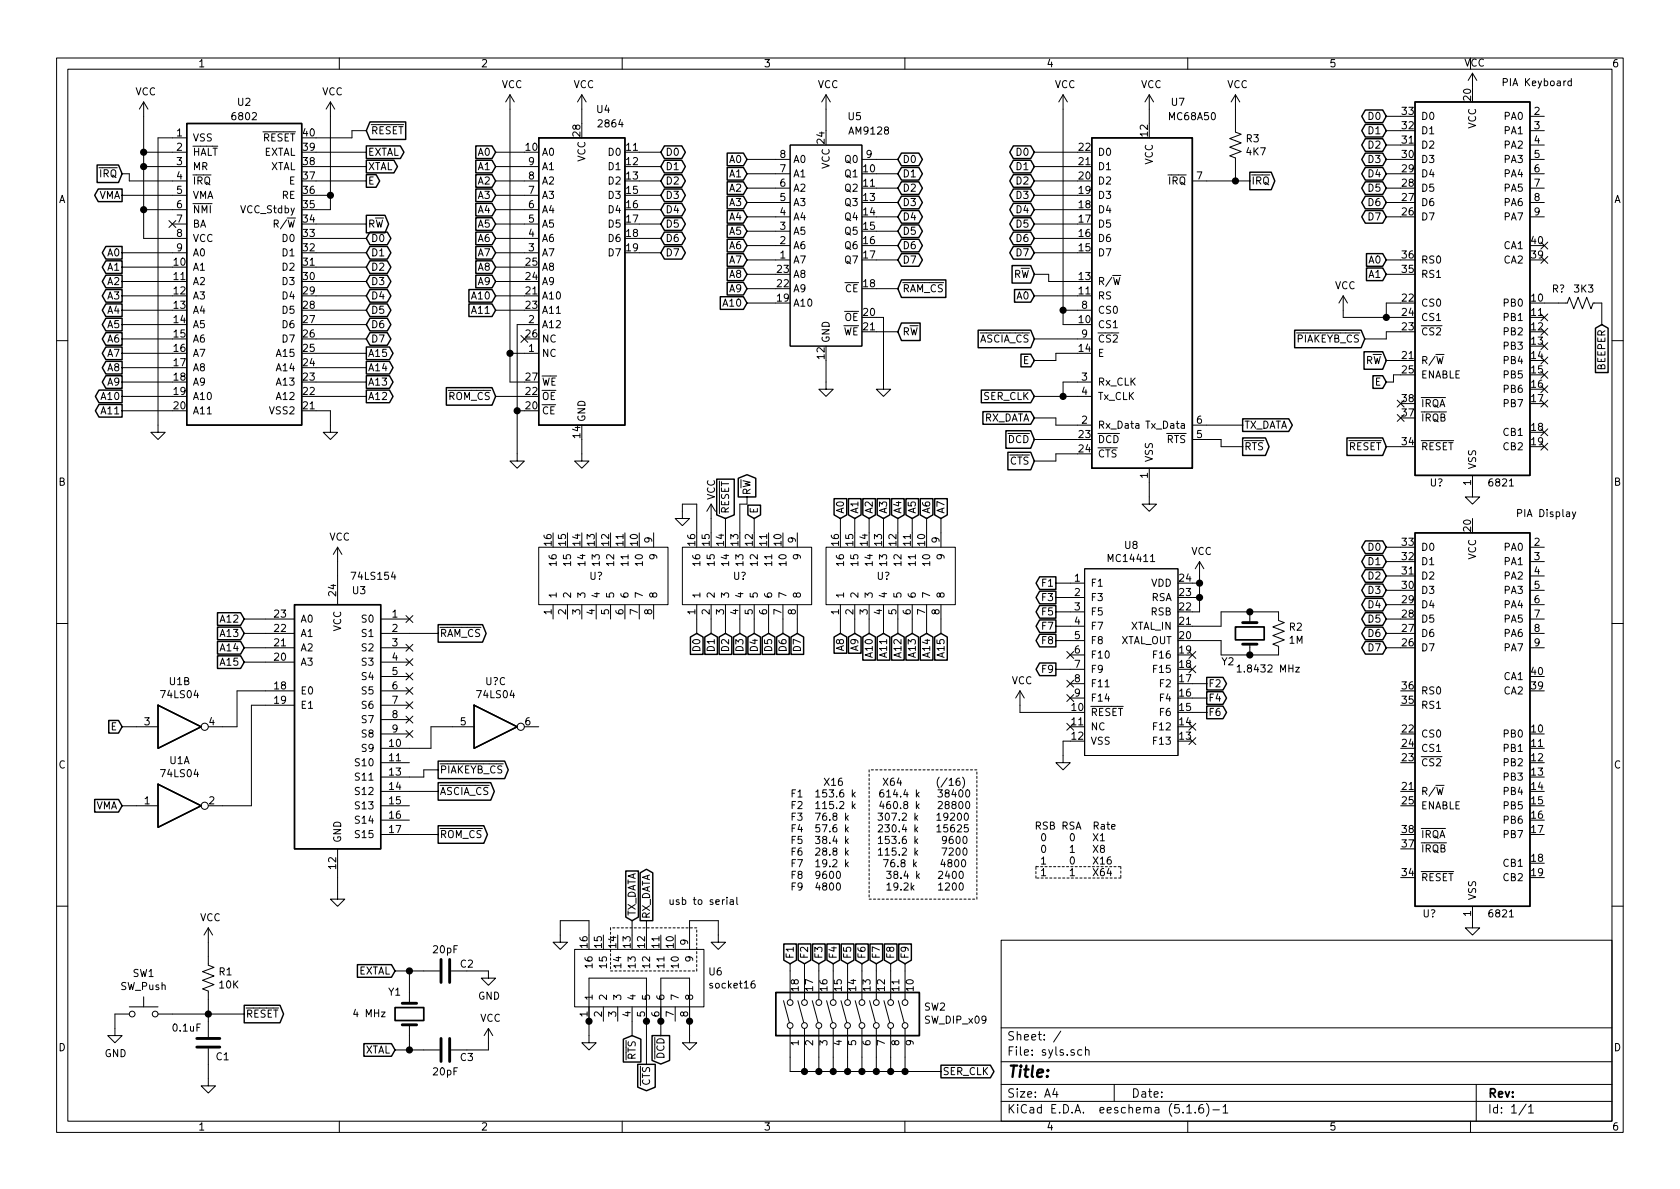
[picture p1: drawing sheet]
EESchema Schematic File Version 4
EELAYER 30 0
EELAYER END
$Descr A4 11693 8268
encoding utf-8
Sheet 1 1
Title ""
Date ""
Rev ""
Comp ""
Comment1 ""
Comment2 ""
Comment3 ""
Comment4 ""
$EndDescr
$Comp
L syls:MC6802 U2
U 1 1
P 1700 2150
F 0 "U2" H 1700 3600 50  0000 C CNN
F 1 "6802" H 1700 3500 50  0000 C CNN
F 2 "" H 2850 -400 50  0001 C CNN
F 3 "http://www.ti.com/lit/gpn/sn74LS04" H 1700 2150 50  0001 C CNN
	1    1700 2150
	1    0    0    -1  
$EndComp
$Comp
L power:GND #PWR0101
U 1 1
P 1100 2950
F 0 "#PWR0101" H 1100 2700 50  0001 C CNN
F 1 "GND" H 1105 2777 50  0001 C CNN
F 2 "" H 1100 2950 50  0001 C CNN
F 3 "" H 1100 2950 50  0001 C CNN
	1    1100 2950
	1    0    0    -1  
$EndComp
$Comp
L power:GND #PWR0102
U 1 1
P 2300 2950
F 0 "#PWR0102" H 2300 2700 50  0001 C CNN
F 1 "GND" H 2305 2777 50  0001 C CNN
F 2 "" H 2300 2950 50  0001 C CNN
F 3 "" H 2300 2950 50  0001 C CNN
	1    2300 2950
	1    0    0    -1  
$EndComp
Wire Wire Line
	2200 2850 2300 2850
Wire Wire Line
	2300 2850 2300 2950
Wire Wire Line
	1100 950  1100 2950
Wire Wire Line
	1100 950  1200 950 
$Comp
L power:VCC #PWR0103
U 1 1
P 1000 800
F 0 "#PWR0103" H 1000 650 50  0001 C CNN
F 1 "VCC" H 1015 973 50  0000 C CNN
F 2 "" H 1000 800 50  0001 C CNN
F 3 "" H 1000 800 50  0001 C CNN
	1    1000 800 
	1    0    0    -1  
$EndComp
Wire Wire Line
	1000 800  1000 1050
Wire Wire Line
	1000 1050 1200 1050
Wire Wire Line
	1000 1050 1000 1150
Wire Wire Line
	1000 1150 1200 1150
Connection ~ 1000 1050
Connection ~ 1000 1150
Text GLabel 850  1350 0    50   Output ~ 0
VMA
Text GLabel 850  5600 0    50   Input ~ 0
VMA
$Comp
L 74xx:74LS04 U1
U 1 1
P 1250 5600
F 0 "U1" H 1250 5917 50  0000 C CNN
F 1 "74LS04" H 1250 5826 50  0000 C CNN
F 2 "" H 1250 5600 50  0001 C CNN
F 3 "http://www.ti.com/lit/gpn/sn74LS04" H 1250 5600 50  0001 C CNN
	1    1250 5600
	1    0    0    -1  
$EndComp
Wire Wire Line
	850  1350 1200 1350
Wire Wire Line
	1000 1450 1200 1450
NoConn ~ 1200 1550
Wire Wire Line
	1000 1450 1000 1650
Wire Wire Line
	1000 1650 1200 1650
Connection ~ 1000 1450
Text GLabel 850  1750 0    50   Output ~ 0
A0
Text GLabel 850  1850 0    50   Output ~ 0
A1
Text GLabel 850  1950 0    50   Output ~ 0
A2
Wire Wire Line
	850  1750 1200 1750
Wire Wire Line
	850  1850 1200 1850
Wire Wire Line
	850  1950 1200 1950
Text GLabel 850  2050 0    50   Output ~ 0
A3
Text GLabel 850  2150 0    50   Output ~ 0
A4
Text GLabel 850  2250 0    50   Output ~ 0
A5
Text GLabel 850  2350 0    50   Output ~ 0
A6
Text GLabel 850  2450 0    50   Output ~ 0
A7
Text GLabel 850  2550 0    50   Output ~ 0
A8
Text GLabel 850  2650 0    50   Output ~ 0
A9
Text GLabel 850  2750 0    50   Output ~ 0
A10
Text GLabel 850  2850 0    50   Output ~ 0
A11
Wire Wire Line
	850  2050 1200 2050
Wire Wire Line
	850  2150 1200 2150
Wire Wire Line
	850  2250 1200 2250
Wire Wire Line
	850  2350 1200 2350
Wire Wire Line
	850  2450 1200 2450
Wire Wire Line
	850  2550 1200 2550
Wire Wire Line
	850  2650 1200 2650
Wire Wire Line
	850  2750 1200 2750
Wire Wire Line
	850  2850 1200 2850
Text GLabel 2550 2750 2    50   Output ~ 0
A12
Text GLabel 2550 2650 2    50   Output ~ 0
A13
Text GLabel 2550 2550 2    50   Output ~ 0
A14
Text GLabel 2550 2450 2    50   Output ~ 0
A15
Wire Wire Line
	2200 2450 2550 2450
Wire Wire Line
	2200 2550 2550 2550
Wire Wire Line
	2200 2650 2550 2650
Wire Wire Line
	2200 2750 2550 2750
Text GLabel 2550 2350 2    50   BiDi ~ 0
D7
Text GLabel 2550 2250 2    50   BiDi ~ 0
D6
Text GLabel 2550 2150 2    50   BiDi ~ 0
D5
Text GLabel 2550 2050 2    50   BiDi ~ 0
D4
Text GLabel 2550 1950 2    50   BiDi ~ 0
D3
Text GLabel 2550 1850 2    50   BiDi ~ 0
D2
Text GLabel 2550 1750 2    50   BiDi ~ 0
D1
Text GLabel 2550 1650 2    50   BiDi ~ 0
D0
Wire Wire Line
	2200 1650 2550 1650
Wire Wire Line
	2200 1750 2550 1750
Wire Wire Line
	2200 1850 2550 1850
Wire Wire Line
	2200 1950 2550 1950
Wire Wire Line
	2200 2050 2550 2050
Wire Wire Line
	2200 2150 2550 2150
Wire Wire Line
	2200 2250 2550 2250
Wire Wire Line
	2200 2350 2550 2350
Text GLabel 2550 1550 2    50   Output ~ 0
R~W
Wire Wire Line
	2200 1550 2550 1550
$Comp
L power:VCC #PWR0104
U 1 1
P 2300 800
F 0 "#PWR0104" H 2300 650 50  0001 C CNN
F 1 "VCC" H 2315 973 50  0000 C CNN
F 2 "" H 2300 800 50  0001 C CNN
F 3 "" H 2300 800 50  0001 C CNN
	1    2300 800 
	1    0    0    -1  
$EndComp
Wire Wire Line
	2300 800  2300 1350
Wire Wire Line
	2300 1450 2200 1450
Wire Wire Line
	2200 1350 2300 1350
Connection ~ 2300 1350
Wire Wire Line
	2300 1350 2300 1450
Text GLabel 2550 1250 2    50   Output ~ 0
E
Wire Wire Line
	2200 1250 2550 1250
$Comp
L Device:Crystal Y1
U 1 1
P 2850 7050
F 0 "Y1" V 3000 7200 50  0000 R CNN
F 1 "4 MHz" V 2850 7450 50  0000 R CNN
F 2 "" H 2850 7050 50  0001 C CNN
F 3 "~" H 2850 7050 50  0001 C CNN
	1    2850 7050
	0    -1   -1   0   
$EndComp
$Comp
L Device:C C3
U 1 1
P 3100 7300
F 0 "C3" V 3150 7450 50  0000 C CNN
F 1 "20pF" V 3250 7300 50  0000 C CNN
F 2 "" H 3138 7150 50  0001 C CNN
F 3 "~" H 3100 7300 50  0001 C CNN
	1    3100 7300
	0    1    1    0   
$EndComp
$Comp
L power:VCC #PWR0105
U 1 1
P 3400 7250
F 0 "#PWR0105" H 3400 7100 50  0001 C CNN
F 1 "VCC" H 3415 7423 50  0000 C CNN
F 2 "" H 3400 7250 50  0001 C CNN
F 3 "" H 3400 7250 50  0001 C CNN
	1    3400 7250
	1    0    0    -1  
$EndComp
$Comp
L Device:C C2
U 1 1
P 3100 6750
F 0 "C2" V 3050 6900 50  0000 C CNN
F 1 "20pF" V 2950 6750 50  0000 C CNN
F 2 "" H 3138 6600 50  0001 C CNN
F 3 "~" H 3100 6750 50  0001 C CNN
	1    3100 6750
	0    1    1    0   
$EndComp
Wire Wire Line
	3250 7300 3400 7300
Wire Wire Line
	3400 7300 3400 7250
$Comp
L power:GND #PWR0106
U 1 1
P 3400 6750
F 0 "#PWR0106" H 3400 6500 50  0001 C CNN
F 1 "GND" H 3405 6577 50  0000 C CNN
F 2 "" H 3400 6750 50  0001 C CNN
F 3 "" H 3400 6750 50  0001 C CNN
	1    3400 6750
	1    0    0    -1  
$EndComp
Wire Wire Line
	3250 6750 3400 6750
Text GLabel 2550 1050 2    50   Output ~ 0
EXTAL
Wire Wire Line
	2200 1050 2550 1050
Text GLabel 2550 1150 2    50   Output ~ 0
XTAL
Wire Wire Line
	2200 1150 2550 1150
Text GLabel 2750 7300 0    50   Input ~ 0
XTAL
Text GLabel 2750 6750 0    50   Input ~ 0
EXTAL
Text GLabel 2550 900  2    50   Input ~ 0
~RESET
$Comp
L Switch:SW_Push SW1
U 1 1
P 1000 7050
F 0 "SW1" H 1000 7335 50  0000 C CNN
F 1 "SW_Push" H 1000 7244 50  0000 C CNN
F 2 "" H 1000 7250 50  0001 C CNN
F 3 "~" H 1000 7250 50  0001 C CNN
	1    1000 7050
	1    0    0    -1  
$EndComp
$Comp
L power:GND #PWR0107
U 1 1
P 800 7150
F 0 "#PWR0107" H 800 6900 50  0001 C CNN
F 1 "GND" H 805 6977 50  0000 C CNN
F 2 "" H 800 7150 50  0001 C CNN
F 3 "" H 800 7150 50  0001 C CNN
	1    800  7150
	1    0    0    -1  
$EndComp
Wire Wire Line
	800  7050 800  7150
$Comp
L Device:C C1
U 1 1
P 1450 7250
F 0 "C1" H 1350 7350 50  0000 C CNN
F 1 "0.1uF" H 1600 7150 50  0000 C CNN
F 2 "" H 1488 7100 50  0001 C CNN
F 3 "~" H 1450 7250 50  0001 C CNN
	1    1450 7250
	-1   0    0    1   
$EndComp
$Comp
L power:GND #PWR0108
U 1 1
P 1450 7500
F 0 "#PWR0108" H 1450 7250 50  0001 C CNN
F 1 "GND" H 1455 7327 50  0001 C CNN
F 2 "" H 1450 7500 50  0001 C CNN
F 3 "" H 1450 7500 50  0001 C CNN
	1    1450 7500
	1    0    0    -1  
$EndComp
Wire Wire Line
	1450 7400 1450 7500
Wire Wire Line
	1450 7100 1450 7050
Wire Wire Line
	1450 7050 1200 7050
$Comp
L Device:R_US R1
U 1 1
P 1450 6800
F 0 "R1" H 1518 6846 50  0000 L CNN
F 1 "10K" H 1518 6755 50  0000 L CNN
F 2 "" V 1490 6790 50  0001 C CNN
F 3 "~" H 1450 6800 50  0001 C CNN
	1    1450 6800
	1    0    0    -1  
$EndComp
Wire Wire Line
	1450 7050 1450 6950
Connection ~ 1450 7050
$Comp
L power:VCC #PWR0109
U 1 1
P 1450 6550
F 0 "#PWR0109" H 1450 6400 50  0001 C CNN
F 1 "VCC" H 1465 6723 50  0000 C CNN
F 2 "" H 1450 6550 50  0001 C CNN
F 3 "" H 1450 6550 50  0001 C CNN
	1    1450 6550
	1    0    0    -1  
$EndComp
Wire Wire Line
	1450 6550 1450 6650
Text GLabel 1700 7050 2    50   Output ~ 0
~RESET
Wire Wire Line
	1450 7050 1700 7050
$Comp
L syls:2864 U4
U 1 1
P 4050 1950
F 0 "U4" H 4200 3150 50  0000 C CNN
F 1 "2864" H 4250 3050 50  0000 C CNN
F 2 "" H 4050 1950 50  0001 C CNN
F 3 "http://www.ti.com/lit/gpn/sn74LS04" H 4050 1950 50  0001 C CNN
	1    4050 1950
	1    0    0    -1  
$EndComp
$Comp
L power:GND #PWR0110
U 1 1
P 4050 3150
F 0 "#PWR0110" H 4050 2900 50  0001 C CNN
F 1 "GND" H 4055 2977 50  0001 C CNN
F 2 "" H 4050 3150 50  0001 C CNN
F 3 "" H 4050 3150 50  0001 C CNN
	1    4050 3150
	1    0    0    -1  
$EndComp
Wire Wire Line
	4050 3050 4050 3150
$Comp
L power:VCC #PWR0111
U 1 1
P 4050 750
F 0 "#PWR0111" H 4050 600 50  0001 C CNN
F 1 "VCC" H 4065 923 50  0000 C CNN
F 2 "" H 4050 750 50  0001 C CNN
F 3 "" H 4050 750 50  0001 C CNN
	1    4050 750 
	1    0    0    -1  
$EndComp
Wire Wire Line
	4050 750  4050 850 
Text GLabel 3450 1050 0    50   Input ~ 0
A0
Text GLabel 5200 1200 0    50   Input ~ 0
A1
Text GLabel 5200 1300 0    50   Input ~ 0
A2
Text GLabel 5200 1400 0    50   Input ~ 0
A3
Text GLabel 5200 1500 0    50   Input ~ 0
A4
Text GLabel 5200 1600 0    50   Input ~ 0
A5
Text GLabel 5200 1700 0    50   Input ~ 0
A6
Text GLabel 5200 1800 0    50   Input ~ 0
A7
Text GLabel 5200 1900 0    50   Input ~ 0
A8
Text GLabel 5200 2000 0    50   Input ~ 0
A9
Text GLabel 5200 2100 0    50   Input ~ 0
A10
Text GLabel 3450 2150 0    50   Input ~ 0
A11
$Comp
L power:VCC #PWR0112
U 1 1
P 3550 750
F 0 "#PWR0112" H 3550 600 50  0001 C CNN
F 1 "VCC" H 3565 923 50  0000 C CNN
F 2 "" H 3550 750 50  0001 C CNN
F 3 "" H 3550 750 50  0001 C CNN
	1    3550 750 
	1    0    0    -1  
$EndComp
Wire Wire Line
	3450 2150 3650 2150
Wire Wire Line
	5200 2100 5400 2100
Wire Wire Line
	5200 2000 5400 2000
Wire Wire Line
	5200 1900 5400 1900
Wire Wire Line
	5200 1800 5400 1800
Wire Wire Line
	5200 1700 5400 1700
Wire Wire Line
	5200 1600 5400 1600
Wire Wire Line
	5200 1500 5400 1500
Wire Wire Line
	5200 1400 5400 1400
Wire Wire Line
	5200 1300 5400 1300
Wire Wire Line
	5200 1200 5400 1200
Wire Wire Line
	3450 1050 3650 1050
NoConn ~ 3650 2350
Wire Wire Line
	3550 2450 3650 2450
Wire Wire Line
	3550 2450 3550 2650
Wire Wire Line
	3550 2650 3650 2650
Connection ~ 3550 2450
$Comp
L power:GND #PWR0113
U 1 1
P 3600 3150
F 0 "#PWR0113" H 3600 2900 50  0001 C CNN
F 1 "GND" H 3605 2977 50  0001 C CNN
F 2 "" H 3600 3150 50  0001 C CNN
F 3 "" H 3600 3150 50  0001 C CNN
	1    3600 3150
	1    0    0    -1  
$EndComp
$Comp
L 74xx:74LS154 U3
U 1 1
P 2350 5000
F 0 "U3" H 2500 5900 50  0000 C CNN
F 1 "74LS154" H 2600 6000 50  0000 C CNN
F 2 "" H 2350 5000 50  0001 C CNN
F 3 "http://www.ti.com/lit/gpn/sn74LS04" H 2350 5000 50  0001 C CNN
	1    2350 5000
	1    0    0    -1  
$EndComp
$Comp
L power:VCC #PWR0114
U 1 1
P 2350 3900
F 0 "#PWR0114" H 2350 3750 50  0001 C CNN
F 1 "VCC" H 2365 4073 50  0000 C CNN
F 2 "" H 2350 3900 50  0001 C CNN
F 3 "" H 2350 3900 50  0001 C CNN
	1    2350 3900
	1    0    0    -1  
$EndComp
Wire Wire Line
	2350 3900 2350 4000
$Comp
L power:GND #PWR0115
U 1 1
P 2350 6200
F 0 "#PWR0115" H 2350 5950 50  0001 C CNN
F 1 "GND" H 2355 6027 50  0001 C CNN
F 2 "" H 2350 6200 50  0001 C CNN
F 3 "" H 2350 6200 50  0001 C CNN
	1    2350 6200
	1    0    0    -1  
$EndComp
Wire Wire Line
	2350 6100 2350 6200
Text GLabel 1700 4300 0    50   Input ~ 0
A12
Text GLabel 1700 4400 0    50   Input ~ 0
A13
Text GLabel 1700 4500 0    50   Input ~ 0
A14
Text GLabel 1700 4600 0    50   Input ~ 0
A15
Wire Wire Line
	1700 4300 1850 4300
Wire Wire Line
	1700 4400 1850 4400
Wire Wire Line
	1700 4500 1850 4500
Wire Wire Line
	1700 4600 1850 4600
Text GLabel 3450 2750 0    50   Input ~ 0
~ROM_CS
Wire Wire Line
	3450 2750 3650 2750
Text GLabel 3050 5800 2    50   Output ~ 0
~ROM_CS
Wire Wire Line
	2850 5800 3050 5800
Wire Wire Line
	1750 4900 1850 4900
Wire Wire Line
	1550 5600 1750 5600
Wire Wire Line
	1750 4900 1750 5600
$Comp
L 74xx:74LS04 U1
U 2 1
P 1250 5050
F 0 "U1" H 1250 5367 50  0000 C CNN
F 1 "74LS04" H 1250 5276 50  0000 C CNN
F 2 "" H 1250 5050 50  0001 C CNN
F 3 "http://www.ti.com/lit/gpn/sn74LS04" H 1250 5050 50  0001 C CNN
	2    1250 5050
	1    0    0    -1  
$EndComp
Wire Wire Line
	1550 5050 1650 5050
Wire Wire Line
	1650 5050 1650 4800
Wire Wire Line
	1650 4800 1850 4800
Text GLabel 850  5050 0    50   Input ~ 0
E
Wire Wire Line
	850  5050 950  5050
Wire Wire Line
	850  5600 950  5600
Wire Wire Line
	2750 6750 2850 6750
Wire Wire Line
	2750 7300 2850 7300
Wire Wire Line
	2850 6900 2850 6750
Connection ~ 2850 6750
Wire Wire Line
	2850 6750 2950 6750
Wire Wire Line
	2850 7200 2850 7300
Connection ~ 2850 7300
Wire Wire Line
	2850 7300 2950 7300
$Comp
L syls:AM9128 U5
U 1 1
P 5900 1800
F 0 "U5" H 5950 2800 50  0000 C CNN
F 1 "AM9128" H 6050 2700 50  0000 C CNN
F 2 "Package_DIP:DIP-24_W15.24mm" H 6650 800 50  0001 C CNN
F 3 "https://www.futurlec.com/Datasheet/Memory/62256.pdf" H 5950 1700 50  0001 C CNN
	1    5900 1800
	1    0    0    -1  
$EndComp
$Comp
L power:VCC #PWR01
U 1 1
P 5750 750
F 0 "#PWR01" H 5750 600 50  0001 C CNN
F 1 "VCC" H 5765 923 50  0000 C CNN
F 2 "" H 5750 750 50  0001 C CNN
F 3 "" H 5750 750 50  0001 C CNN
	1    5750 750 
	1    0    0    -1  
$EndComp
Wire Wire Line
	5750 750  5750 900 
$Comp
L power:GND #PWR02
U 1 1
P 5750 2650
F 0 "#PWR02" H 5750 2400 50  0001 C CNN
F 1 "GND" H 5755 2477 50  0001 C CNN
F 2 "" H 5750 2650 50  0001 C CNN
F 3 "" H 5750 2650 50  0001 C CNN
	1    5750 2650
	1    0    0    -1  
$EndComp
Wire Wire Line
	5750 2500 5750 2650
Text GLabel 5200 1100 0    50   Input ~ 0
A0
Wire Wire Line
	5200 1100 5400 1100
Wire Wire Line
	4450 1750 4600 1750
Wire Wire Line
	4450 1650 4600 1650
Wire Wire Line
	4450 1550 4600 1550
Wire Wire Line
	4450 1450 4600 1450
Wire Wire Line
	4450 1350 4600 1350
Wire Wire Line
	4450 1250 4600 1250
Wire Wire Line
	4450 1150 4600 1150
Wire Wire Line
	4450 1050 4600 1050
Text GLabel 4600 1750 2    50   BiDi ~ 0
D7
Text GLabel 4600 1650 2    50   BiDi ~ 0
D6
Text GLabel 4600 1550 2    50   BiDi ~ 0
D5
Text GLabel 4600 1450 2    50   BiDi ~ 0
D4
Text GLabel 4600 1350 2    50   BiDi ~ 0
D3
Text GLabel 4600 1250 2    50   BiDi ~ 0
D2
Text GLabel 4600 1150 2    50   BiDi ~ 0
D1
Text GLabel 4600 1050 2    50   BiDi ~ 0
D0
Text GLabel 3450 1150 0    50   Input ~ 0
A1
Text GLabel 3450 1250 0    50   Input ~ 0
A2
Text GLabel 3450 1350 0    50   Input ~ 0
A3
Text GLabel 3450 1450 0    50   Input ~ 0
A4
Text GLabel 3450 1550 0    50   Input ~ 0
A5
Text GLabel 3450 1650 0    50   Input ~ 0
A6
Text GLabel 3450 1750 0    50   Input ~ 0
A7
Text GLabel 3450 1850 0    50   Input ~ 0
A8
Text GLabel 3450 1950 0    50   Input ~ 0
A9
Text GLabel 3450 2050 0    50   Input ~ 0
A10
Wire Wire Line
	3450 2050 3650 2050
Wire Wire Line
	3450 1950 3650 1950
Wire Wire Line
	3450 1850 3650 1850
Wire Wire Line
	3450 1750 3650 1750
Wire Wire Line
	3450 1650 3650 1650
Wire Wire Line
	3450 1550 3650 1550
Wire Wire Line
	3450 1450 3650 1450
Wire Wire Line
	3450 1350 3650 1350
Wire Wire Line
	3450 1250 3650 1250
Wire Wire Line
	3450 1150 3650 1150
Wire Wire Line
	6100 1800 6250 1800
Wire Wire Line
	6100 1700 6250 1700
Wire Wire Line
	6100 1600 6250 1600
Wire Wire Line
	6100 1500 6250 1500
Wire Wire Line
	6100 1400 6250 1400
Wire Wire Line
	6100 1300 6250 1300
Wire Wire Line
	6100 1200 6250 1200
Wire Wire Line
	6100 1100 6250 1100
Text GLabel 6250 1800 2    50   BiDi ~ 0
D7
Text GLabel 6250 1700 2    50   BiDi ~ 0
D6
Text GLabel 6250 1600 2    50   BiDi ~ 0
D5
Text GLabel 6250 1500 2    50   BiDi ~ 0
D4
Text GLabel 6250 1400 2    50   BiDi ~ 0
D3
Text GLabel 6250 1300 2    50   BiDi ~ 0
D2
Text GLabel 6250 1200 2    50   BiDi ~ 0
D1
Text GLabel 6250 1100 2    50   BiDi ~ 0
D0
Text GLabel 3050 4400 2    50   Output ~ 0
~RAM_CS
Wire Wire Line
	2850 4400 3050 4400
Text GLabel 6250 2000 2    50   Input ~ 0
~RAM_CS
Wire Wire Line
	6100 2000 6250 2000
$Comp
L power:GND #PWR03
U 1 1
P 6150 2650
F 0 "#PWR03" H 6150 2400 50  0001 C CNN
F 1 "GND" H 6155 2477 50  0001 C CNN
F 2 "" H 6150 2650 50  0001 C CNN
F 3 "" H 6150 2650 50  0001 C CNN
	1    6150 2650
	1    0    0    -1  
$EndComp
Text GLabel 6250 2300 2    50   Input ~ 0
R~W
Wire Wire Line
	6100 2300 6250 2300
Wire Wire Line
	6100 2200 6150 2200
Wire Wire Line
	6150 2200 6150 2650
$Comp
L power:VCC #PWR05
U 1 1
P 8000 750
F 0 "#PWR05" H 8000 600 50  0001 C CNN
F 1 "VCC" H 8015 923 50  0000 C CNN
F 2 "" H 8000 750 50  0001 C CNN
F 3 "" H 8000 750 50  0001 C CNN
	1    8000 750 
	1    0    0    -1  
$EndComp
Wire Wire Line
	8000 750  8000 850 
$Comp
L power:GND #PWR06
U 1 1
P 8000 3450
F 0 "#PWR06" H 8000 3200 50  0001 C CNN
F 1 "GND" H 8005 3277 50  0001 C CNN
F 2 "" H 8000 3450 50  0001 C CNN
F 3 "" H 8000 3450 50  0001 C CNN
	1    8000 3450
	1    0    0    -1  
$EndComp
Wire Wire Line
	8000 3350 8000 3450
Text GLabel 7200 1050 0    50   BiDi ~ 0
D0
Wire Wire Line
	7200 1050 7500 1050
Text GLabel 7200 1150 0    50   BiDi ~ 0
D1
Text GLabel 7200 1250 0    50   BiDi ~ 0
D2
Text GLabel 7200 1350 0    50   BiDi ~ 0
D3
Text GLabel 7200 1450 0    50   BiDi ~ 0
D4
Text GLabel 7200 1550 0    50   BiDi ~ 0
D5
Text GLabel 7200 1650 0    50   BiDi ~ 0
D6
Text GLabel 7200 1750 0    50   BiDi ~ 0
D7
Wire Wire Line
	7200 1150 7500 1150
Wire Wire Line
	7200 1250 7500 1250
Wire Wire Line
	7200 1350 7500 1350
Wire Wire Line
	7200 1450 7500 1450
Wire Wire Line
	7200 1550 7500 1550
Wire Wire Line
	7200 1650 7500 1650
Wire Wire Line
	7200 1750 7500 1750
Text GLabel 7200 1900 0    50   Input ~ 0
R~W
Text GLabel 7200 2050 0    50   Input ~ 0
A0
Wire Wire Line
	7200 2050 7500 2050
$Comp
L power:VCC #PWR04
U 1 1
P 7400 750
F 0 "#PWR04" H 7400 600 50  0001 C CNN
F 1 "VCC" H 7415 923 50  0000 C CNN
F 2 "" H 7400 750 50  0001 C CNN
F 3 "" H 7400 750 50  0001 C CNN
	1    7400 750 
	1    0    0    -1  
$EndComp
Wire Wire Line
	7400 750  7400 2150
Wire Wire Line
	7400 2150 7500 2150
Wire Wire Line
	7500 1950 7300 1950
Wire Wire Line
	7300 1950 7300 1900
Wire Wire Line
	7300 1900 7200 1900
Wire Wire Line
	7400 2150 7400 2250
Wire Wire Line
	7400 2250 7500 2250
Connection ~ 7400 2150
Text GLabel 3050 5500 2    50   Output ~ 0
~ASCIA_CS
Wire Wire Line
	2850 5500 3050 5500
Text GLabel 7200 2350 0    50   Input ~ 0
~ASCIA_CS
Wire Wire Line
	7200 2350 7500 2350
Text GLabel 7200 2500 0    50   Input ~ 0
E
Wire Wire Line
	7200 2500 7350 2500
Wire Wire Line
	7350 2500 7350 2450
Wire Wire Line
	7350 2450 7500 2450
Wire Wire Line
	7500 2650 7400 2650
Wire Wire Line
	7400 2650 7400 2750
Wire Wire Line
	7400 2750 7500 2750
Text GLabel 7200 2750 0    50   Input ~ 0
SER_CLK
Wire Wire Line
	7200 2750 7400 2750
Connection ~ 7400 2750
Text GLabel 6550 7450 2    50   Output ~ 0
SER_CLK
$Comp
L Switch:SW_DIP_x09 SW2
U 1 1
P 5900 7050
F 0 "SW2" V 5946 6520 50  0000 R CNN
F 1 "SW_DIP_x09" V 5855 6520 50  0000 R CNN
F 2 "" H 5900 7050 50  0001 C CNN
F 3 "~" H 5900 7050 50  0001 C CNN
	1    5900 7050
	0    -1   -1   0   
$EndComp
Wire Wire Line
	5500 7350 5500 7450
Wire Wire Line
	5500 7450 5600 7450
Wire Wire Line
	5600 7350 5600 7450
Connection ~ 5600 7450
Wire Wire Line
	5600 7450 5700 7450
Wire Wire Line
	5700 7350 5700 7450
Connection ~ 5700 7450
Wire Wire Line
	5700 7450 5800 7450
Wire Wire Line
	5800 7350 5800 7450
Connection ~ 5800 7450
Wire Wire Line
	5800 7450 5900 7450
Wire Wire Line
	5900 7350 5900 7450
Connection ~ 5900 7450
Wire Wire Line
	5900 7450 6000 7450
Wire Wire Line
	6000 7350 6000 7450
Connection ~ 6000 7450
Wire Wire Line
	6000 7450 6100 7450
Wire Wire Line
	6100 7350 6100 7450
Connection ~ 6100 7450
Wire Wire Line
	6100 7450 6200 7450
Wire Wire Line
	6200 7350 6200 7450
Connection ~ 6200 7450
Wire Wire Line
	6200 7450 6300 7450
Wire Wire Line
	6300 7350 6300 7450
Connection ~ 6300 7450
Wire Wire Line
	6300 7450 6550 7450
Text GLabel 7200 2900 0    50   Input ~ 0
RX_DATA
Text GLabel 4500 6400 1    50   Output ~ 0
RX_DATA
Text GLabel 7200 3050 0    50   Input ~ 0
~DCD
Wire Wire Line
	7200 3050 7500 3050
Text GLabel 4600 7200 3    50   Output ~ 0
~DCD
Wire Wire Line
	4600 7100 4600 7200
Text GLabel 7200 3200 0    50   Input ~ 0
~CTS
Wire Wire Line
	7200 3200 7350 3200
Wire Wire Line
	7350 3200 7350 3150
Wire Wire Line
	7350 3150 7500 3150
Text GLabel 4500 7400 3    50   Output ~ 0
~CTS
Wire Wire Line
	4500 7100 4500 7400
Text GLabel 8650 3100 2    50   Output ~ 0
~RTS
Text GLabel 4400 7200 3    50   Input ~ 0
~RTS
Wire Wire Line
	4400 7100 4400 7200
Wire Wire Line
	7200 2900 7350 2900
Wire Wire Line
	7350 2900 7350 2950
Wire Wire Line
	7350 2950 7500 2950
Text GLabel 8650 2950 2    50   Output ~ 0
TX_DATA
Wire Wire Line
	8400 3050 8500 3050
Wire Wire Line
	8500 3050 8500 3100
Wire Wire Line
	8500 3100 8650 3100
Wire Wire Line
	8400 2950 8650 2950
Text GLabel 4400 6400 1    50   Input ~ 0
TX_DATA
$Comp
L syls:MC14411 U8
U 1 1
P 7800 4600
F 0 "U8" H 7875 5415 50  0000 C CNN
F 1 "MC14411" H 7875 5324 50  0000 C CNN
F 2 "" H 7800 4600 50  0001 C CNN
F 3 "" H 7800 4600 50  0001 C CNN
	1    7800 4600
	1    0    0    -1  
$EndComp
$Comp
L power:GND #PWR07
U 1 1
P 7400 5250
F 0 "#PWR07" H 7400 5000 50  0001 C CNN
F 1 "GND" H 7405 5077 50  0001 C CNN
F 2 "" H 7400 5250 50  0001 C CNN
F 3 "" H 7400 5250 50  0001 C CNN
	1    7400 5250
	1    0    0    -1  
$EndComp
Wire Wire Line
	7400 5250 7400 5150
Wire Wire Line
	7400 5150 7450 5150
$Comp
L power:VCC #PWR08
U 1 1
P 8350 4000
F 0 "#PWR08" H 8350 3850 50  0001 C CNN
F 1 "VCC" H 8365 4173 50  0000 C CNN
F 2 "" H 8350 4000 50  0001 C CNN
F 3 "" H 8350 4000 50  0001 C CNN
	1    8350 4000
	1    0    0    -1  
$EndComp
Wire Wire Line
	8300 4050 8350 4050
Wire Wire Line
	8350 4050 8350 4000
Text GLabel 7350 4050 0    50   Output ~ 0
F1
Wire Wire Line
	7350 4050 7450 4050
Text GLabel 5500 6700 1    50   Input ~ 0
F1
Wire Wire Line
	5500 6700 5500 6750
Text GLabel 7350 4150 0    50   Output ~ 0
F3
Wire Wire Line
	7350 4150 7450 4150
Text GLabel 5700 6700 1    50   Input ~ 0
F3
Wire Wire Line
	5700 6700 5700 6750
Text GLabel 7350 4250 0    50   Output ~ 0
F5
Wire Wire Line
	7350 4250 7450 4250
Text GLabel 5900 6700 1    50   Input ~ 0
F5
Wire Wire Line
	5900 6700 5900 6750
Text GLabel 7350 4350 0    50   Output ~ 0
F7
Wire Wire Line
	7350 4350 7450 4350
Text GLabel 6100 6700 1    50   Input ~ 0
F7
Wire Wire Line
	6100 6700 6100 6750
Text GLabel 7350 4450 0    50   Output ~ 0
F8
Wire Wire Line
	7350 4450 7450 4450
Text GLabel 6200 6700 1    50   Input ~ 0
F8
Wire Wire Line
	6200 6700 6200 6750
NoConn ~ 7450 4550
Text GLabel 7350 4650 0    50   Output ~ 0
F9
Wire Wire Line
	7350 4650 7450 4650
Text GLabel 6300 6700 1    50   Input ~ 0
F9
Wire Wire Line
	6300 6700 6300 6750
NoConn ~ 7450 4750
NoConn ~ 7450 4850
Wire Wire Line
	2200 950  2450 950 
Wire Wire Line
	2450 950  2450 900 
Wire Wire Line
	2450 900  2550 900 
NoConn ~ 7450 5050
NoConn ~ 8300 5150
NoConn ~ 8300 5050
Text GLabel 8400 4950 2    50   Output ~ 0
F6
Wire Wire Line
	8300 4950 8400 4950
Text GLabel 6000 6700 1    50   Input ~ 0
F6
Wire Wire Line
	6000 6700 6000 6750
Text GLabel 8400 4850 2    50   Output ~ 0
F4
Wire Wire Line
	8300 4850 8400 4850
Text GLabel 5800 6700 1    50   Input ~ 0
F4
Wire Wire Line
	5800 6700 5800 6750
Text GLabel 8400 4750 2    50   Output ~ 0
F2
Wire Wire Line
	8300 4750 8400 4750
Text GLabel 5600 6700 1    50   Input ~ 0
F2
Wire Wire Line
	5600 6700 5600 6750
NoConn ~ 8300 4650
NoConn ~ 8300 4550
$Comp
L Device:Crystal Y2
U 1 1
P 8700 4400
F 0 "Y2" V 8500 4600 50  0000 R CNN
F 1 "1.8432 MHz" V 8450 4500 50  0000 R CNN
F 2 "" H 8700 4400 50  0001 C CNN
F 3 "~" H 8700 4400 50  0001 C CNN
	1    8700 4400
	0    -1   -1   0   
$EndComp
Wire Wire Line
	8300 4350 8500 4350
Wire Wire Line
	8500 4350 8500 4250
Wire Wire Line
	8500 4250 8700 4250
Wire Wire Line
	8500 4450 8500 4550
Wire Wire Line
	8500 4550 8700 4550
Wire Wire Line
	8300 4450 8500 4450
$Comp
L Device:R_US R2
U 1 1
P 8900 4400
F 0 "R2" H 8968 4446 50  0000 L CNN
F 1 "1M" H 8968 4355 50  0000 L CNN
F 2 "" V 8940 4390 50  0001 C CNN
F 3 "~" H 8900 4400 50  0001 C CNN
	1    8900 4400
	1    0    0    -1  
$EndComp
Wire Wire Line
	8700 4550 8900 4550
Connection ~ 8700 4550
Wire Wire Line
	8700 4250 8900 4250
Connection ~ 8700 4250
Wire Wire Line
	8300 4250 8350 4250
Wire Wire Line
	8350 4250 8350 4150
Connection ~ 8350 4050
Text Notes 5500 6200 0    50   ~ 0
      X16       X64      (/16)\nF1  153.6 k    614.4 k   38400\nF2  115.2 k    460.8 k   28800 \nF3  76.8 k     307.2 k   19200\nF4  57.6 k     230.4 k   15625\nF5  38.4 k     153.6 k    9600\nF6  28.8 k     115.2 k    7200\nF7  19.2 k      76.8 k    4800\nF8  9600        38.4 k   2400\nF9  4800        19.2k    1200
$Comp
L power:GND #PWR011
U 1 1
P 4100 7200
F 0 "#PWR011" H 4100 6950 50  0001 C CNN
F 1 "GND" H 4105 7027 50  0001 C CNN
F 2 "" H 4100 7200 50  0001 C CNN
F 3 "" H 4100 7200 50  0001 C CNN
	1    4100 7200
	1    0    0    -1  
$EndComp
$Comp
L power:GND #PWR012
U 1 1
P 4800 7200
F 0 "#PWR012" H 4800 6950 50  0001 C CNN
F 1 "GND" H 4805 7027 50  0001 C CNN
F 2 "" H 4800 7200 50  0001 C CNN
F 3 "" H 4800 7200 50  0001 C CNN
	1    4800 7200
	1    0    0    -1  
$EndComp
Wire Wire Line
	4100 7100 4100 7200
$Comp
L power:GND #PWR010
U 1 1
P 3900 6500
F 0 "#PWR010" H 3900 6250 50  0001 C CNN
F 1 "GND" H 3905 6327 50  0001 C CNN
F 2 "" H 3900 6500 50  0001 C CNN
F 3 "" H 3900 6500 50  0001 C CNN
	1    3900 6500
	1    0    0    -1  
$EndComp
Wire Wire Line
	3900 6500 3900 6400
Wire Wire Line
	3900 6400 4100 6400
Wire Wire Line
	4100 6400 4100 6500
$Comp
L power:GND #PWR013
U 1 1
P 5000 6500
F 0 "#PWR013" H 5000 6250 50  0001 C CNN
F 1 "GND" H 5005 6327 50  0001 C CNN
F 2 "" H 5000 6500 50  0001 C CNN
F 3 "" H 5000 6500 50  0001 C CNN
	1    5000 6500
	1    0    0    -1  
$EndComp
Wire Wire Line
	5000 6500 5000 6400
Wire Wire Line
	5000 6400 4800 6400
Wire Wire Line
	4800 6400 4800 6500
Wire Wire Line
	4800 7100 4800 7200
$Comp
L syls:socket16 U6
U 1 1
P 4350 6600
F 0 "U6" H 4928 6446 50  0000 L CNN
F 1 "socket16" H 4928 6355 50  0000 L CNN
F 2 "" H 4250 6600 50  0001 C CNN
F 3 "" H 4250 6600 50  0001 C CNN
	1    4350 6600
	1    0    0    -1  
$EndComp
Wire Wire Line
	4800 6800 4800 7100
Connection ~ 4800 7100
Wire Wire Line
	4400 6400 4400 6500
Wire Wire Line
	4500 6400 4500 6500
Wire Wire Line
	1000 1150 1000 1450
Text GLabel 850  1200 0    50   Input ~ 0
~IRQ
Wire Wire Line
	1200 1250 900  1250
Wire Wire Line
	900  1250 900  1200
Wire Wire Line
	900  1200 850  1200
Text GLabel 8700 1250 2    50   Output ~ 0
~IRQ
Wire Wire Line
	8400 1250 8600 1250
$Comp
L syls:MC68A50 U7
U 1 1
P 8000 2150
F 0 "U7" H 8200 3600 50  0000 C CNN
F 1 "MC68A50" H 8300 3500 50  0000 C CNN
F 2 "Package_DIP:DIP-40_W15.24mm" H 8050 1000 50  0001 L CNN
F 3 "http://pdf.datasheetcatalog.com/datasheet/motorola/MC6850.pdf" H 8000 2150 50  0001 C CNN
	1    8000 2150
	1    0    0    -1  
$EndComp
Wire Wire Line
	8600 1150 8600 1250
Connection ~ 8600 1250
Wire Wire Line
	8600 1250 8700 1250
$Comp
L power:VCC #PWR014
U 1 1
P 8600 750
F 0 "#PWR014" H 8600 600 50  0001 C CNN
F 1 "VCC" H 8615 923 50  0000 C CNN
F 2 "" H 8600 750 50  0001 C CNN
F 3 "" H 8600 750 50  0001 C CNN
	1    8600 750 
	1    0    0    -1  
$EndComp
Wire Wire Line
	8600 750  8600 850 
$Comp
L Device:R_US R3
U 1 1
P 8600 1000
F 0 "R3" H 8668 1046 50  0000 L CNN
F 1 "4K7" H 8668 955 50  0000 L CNN
F 2 "" V 8640 990 50  0001 C CNN
F 3 "~" H 8600 1000 50  0001 C CNN
	1    8600 1000
	1    0    0    -1  
$EndComp
Wire Notes Line
	4250 6450 4250 6750
Wire Notes Line
	4250 6750 4850 6750
Wire Notes Line
	4850 6750 4850 6450
Wire Notes Line
	4850 6450 4250 6450
Text Notes 4650 6300 0    50   ~ 0
usb to serial
Text Notes 7200 6100 0    50   ~ 0
RSB RSA  Rate\n 0    0   X1\n 0    1   X8\n 1    0   X16\n 1    1   X64
Wire Wire Line
	8300 4150 8350 4150
Connection ~ 8350 4150
Wire Wire Line
	8350 4150 8350 4050
Wire Notes Line
	7214 6024 7802 6024
Wire Notes Line
	7802 6024 7802 6103
Wire Notes Line
	7802 6103 7211 6103
Wire Notes Line
	7211 6103 7211 6022
Wire Notes Line
	7211 6022 7215 6022
Wire Notes Line
	6050 5350 6050 6250
Wire Notes Line
	6050 6250 6800 6250
Wire Notes Line
	6800 6250 6800 5350
Wire Notes Line
	6800 5350 6050 5350
NoConn ~ 2850 4300
NoConn ~ 2850 4500
NoConn ~ 2850 4600
NoConn ~ 2850 4700
NoConn ~ 2850 4800
NoConn ~ 2850 4900
NoConn ~ 2850 5000
NoConn ~ 2850 5100
$Comp
L 74xx:74LS04 U?
U 3 1
P 3450 5050
F 0 "U?" H 3450 5367 50  0000 C CNN
F 1 "74LS04" H 3450 5276 50  0000 C CNN
F 2 "" H 3450 5050 50  0001 C CNN
F 3 "http://www.ti.com/lit/gpn/sn74LS04" H 3450 5050 50  0001 C CNN
	3    3450 5050
	1    0    0    -1  
$EndComp
Wire Wire Line
	2850 5200 3000 5200
Wire Wire Line
	3000 5200 3000 5050
Wire Wire Line
	3000 5050 3150 5050
$Comp
L Interface:6821 U?
U 1 1
P 10250 5000
F 0 "U?" H 9950 3650 50  0000 C CNN
F 1 "6821" H 10450 3650 50  0000 C CNN
F 2 "Package_DIP:DIP-40_W15.24mm" H 10300 3650 50  0001 L CNN
F 3 "http://pdf.datasheetcatalog.com/datasheet/motorola/6821.pdf" H 10250 5000 50  0001 C CNN
	1    10250 5000
	1    0    0    -1  
$EndComp
$Comp
L Interface:6821 U?
U 1 1
P 10250 2000
F 0 "U?" H 10000 650 50  0000 C CNN
F 1 "6821" H 10450 650 50  0000 C CNN
F 2 "Package_DIP:DIP-40_W15.24mm" H 10300 650 50  0001 L CNN
F 3 "http://pdf.datasheetcatalog.com/datasheet/motorola/6821.pdf" H 10250 2000 50  0001 C CNN
	1    10250 2000
	1    0    0    -1  
$EndComp
$Comp
L power:GND #PWR?
U 1 1
P 10250 3400
F 0 "#PWR?" H 10250 3150 50  0001 C CNN
F 1 "GND" H 10255 3227 50  0001 C CNN
F 2 "" H 10250 3400 50  0001 C CNN
F 3 "" H 10250 3400 50  0001 C CNN
	1    10250 3400
	1    0    0    -1  
$EndComp
$Comp
L power:GND #PWR?
U 1 1
P 10250 6400
F 0 "#PWR?" H 10250 6150 50  0001 C CNN
F 1 "GND" H 10255 6227 50  0001 C CNN
F 2 "" H 10250 6400 50  0001 C CNN
F 3 "" H 10250 6400 50  0001 C CNN
	1    10250 6400
	1    0    0    -1  
$EndComp
$Comp
L power:VCC #PWR?
U 1 1
P 10250 600
F 0 "#PWR?" H 10250 450 50  0001 C CNN
F 1 "VCC" H 10265 773 50  0000 C CNN
F 2 "" H 10250 600 50  0001 C CNN
F 3 "" H 10250 600 50  0001 C CNN
	1    10250 600 
	1    0    0    -1  
$EndComp
Text GLabel 9650 800  0    50   BiDi ~ 0
D0
Wire Wire Line
	9650 800  9750 800 
Text GLabel 9650 900  0    50   BiDi ~ 0
D1
Text GLabel 9650 1000 0    50   BiDi ~ 0
D2
Text GLabel 9650 1100 0    50   BiDi ~ 0
D3
Text GLabel 9650 1200 0    50   BiDi ~ 0
D4
Text GLabel 9650 1300 0    50   BiDi ~ 0
D5
Text GLabel 9650 1400 0    50   BiDi ~ 0
D6
Text GLabel 9650 1500 0    50   BiDi ~ 0
D7
Wire Wire Line
	9650 900  9750 900 
Wire Wire Line
	9650 1000 9750 1000
Wire Wire Line
	9650 1100 9750 1100
Wire Wire Line
	9650 1200 9750 1200
Wire Wire Line
	9650 1300 9750 1300
Wire Wire Line
	9650 1400 9750 1400
Wire Wire Line
	9650 1500 9750 1500
Text GLabel 9650 1800 0    50   Input ~ 0
A0
Wire Wire Line
	9650 1800 9750 1800
Text GLabel 9650 1900 0    50   Input ~ 0
A1
Wire Wire Line
	9650 1900 9750 1900
$Comp
L power:VCC #PWR?
U 1 1
P 9350 2150
F 0 "#PWR?" H 9350 2000 50  0001 C CNN
F 1 "VCC" H 9365 2323 50  0000 C CNN
F 2 "" H 9350 2150 50  0001 C CNN
F 3 "" H 9350 2150 50  0001 C CNN
	1    9350 2150
	1    0    0    -1  
$EndComp
Wire Wire Line
	9350 2150 9350 2200
Wire Wire Line
	9350 2200 9650 2200
Wire Wire Line
	9750 2100 9650 2100
Wire Wire Line
	9650 2100 9650 2200
Connection ~ 9650 2200
Wire Wire Line
	9650 2200 9750 2200
Text GLabel 3050 5350 2    50   Output ~ 0
~PIAKEYB_CS
Wire Wire Line
	2850 5400 2950 5400
Wire Wire Line
	2950 5400 2950 5350
Wire Wire Line
	2950 5350 3050 5350
Text GLabel 9500 2350 0    50   Input ~ 0
~PIAKEYB_CS
Wire Wire Line
	9500 2350 9650 2350
Wire Wire Line
	9650 2350 9650 2300
Wire Wire Line
	9650 2300 9750 2300
Text GLabel 9650 2500 0    50   Input ~ 0
R~W
Wire Wire Line
	9650 2500 9750 2500
Text GLabel 9650 2650 0    50   Input ~ 0
E
Wire Wire Line
	9650 2650 9700 2650
Wire Wire Line
	9700 2650 9700 2600
Wire Wire Line
	9700 2600 9750 2600
NoConn ~ 9750 2800
NoConn ~ 9750 2900
Text GLabel 9650 3100 0    50   Input ~ 0
~RESET
Wire Wire Line
	9650 3100 9750 3100
NoConn ~ 10750 1700
NoConn ~ 10750 1800
NoConn ~ 10750 3000
NoConn ~ 10750 3100
NoConn ~ 10750 2200
NoConn ~ 10750 2300
NoConn ~ 10750 2400
NoConn ~ 10750 2500
NoConn ~ 10750 2600
NoConn ~ 10750 2700
NoConn ~ 10750 2800
Text Notes 10450 600  0    50   ~ 0
PIA Keyboard
Text Notes 10550 3600 0    50   ~ 0
PIA Display
$Comp
L power:VCC #PWR?
U 1 1
P 7100 4900
F 0 "#PWR?" H 7100 4750 50  0001 C CNN
F 1 "VCC" H 7115 5073 50  0000 C CNN
F 2 "" H 7100 4900 50  0001 C CNN
F 3 "" H 7100 4900 50  0001 C CNN
	1    7100 4900
	1    0    0    -1  
$EndComp
Wire Wire Line
	7100 4900 7100 4950
Wire Wire Line
	7100 4950 7450 4950
$Comp
L syls:socket16 U?
U 1 1
P 4100 3800
F 0 "U?" H 4100 3600 50  0000 L CNN
F 1 "socket16" H 4678 3555 50  0001 L CNN
F 2 "" H 4000 3800 50  0001 C CNN
F 3 "" H 4000 3800 50  0001 C CNN
	1    4100 3800
	1    0    0    -1  
$EndComp
$Comp
L syls:socket16 U?
U 1 1
P 5100 3800
F 0 "U?" H 5100 3600 50  0000 L CNN
F 1 "socket16" H 5678 3555 50  0001 L CNN
F 2 "" H 5000 3800 50  0001 C CNN
F 3 "" H 5000 3800 50  0001 C CNN
	1    5100 3800
	1    0    0    -1  
$EndComp
$Comp
L syls:socket16 U?
U 1 1
P 6100 3800
F 0 "U?" H 6100 3600 50  0000 L CNN
F 1 "socket16" H 6678 3555 50  0001 L CNN
F 2 "" H 6000 3800 50  0001 C CNN
F 3 "" H 6000 3800 50  0001 C CNN
	1    6100 3800
	1    0    0    -1  
$EndComp
Text GLabel 6550 4400 3    50   Input ~ 0
A15
Wire Wire Line
	6550 4300 6550 4400
Text GLabel 6450 4400 3    50   Input ~ 0
A14
Wire Wire Line
	6450 4300 6450 4400
Text GLabel 5850 3600 1    50   Input ~ 0
A0
Wire Wire Line
	5850 3600 5850 3700
Text GLabel 6550 3600 1    50   Input ~ 0
A7
Wire Wire Line
	6550 3600 6550 3700
Text GLabel 5950 3600 1    50   Input ~ 0
A1
Wire Wire Line
	5950 3600 5950 3700
Text GLabel 6050 3600 1    50   Input ~ 0
A2
Wire Wire Line
	6050 3600 6050 3700
Text GLabel 6150 3600 1    50   Input ~ 0
A3
Text GLabel 6250 3600 1    50   Input ~ 0
A4
Text GLabel 6350 3600 1    50   Input ~ 0
A5
Text GLabel 6450 3600 1    50   Input ~ 0
A6
Wire Wire Line
	6150 3600 6150 3700
Wire Wire Line
	6250 3600 6250 3700
Wire Wire Line
	6350 3600 6350 3700
Wire Wire Line
	6450 3600 6450 3700
Text GLabel 6350 4400 3    50   Input ~ 0
A13
Text GLabel 6250 4400 3    50   Input ~ 0
A12
Text GLabel 6150 4400 3    50   Input ~ 0
A11
Text GLabel 6050 4400 3    50   Input ~ 0
A10
Text GLabel 5950 4400 3    50   Input ~ 0
A9
Text GLabel 5850 4400 3    50   Input ~ 0
A8
Wire Wire Line
	5850 4300 5850 4400
Wire Wire Line
	5950 4300 5950 4400
Wire Wire Line
	6050 4300 6050 4400
Wire Wire Line
	6150 4300 6150 4400
Wire Wire Line
	6250 4300 6250 4400
Wire Wire Line
	6350 4300 6350 4400
Text GLabel 4850 4400 3    50   Input ~ 0
D0
Wire Wire Line
	4850 4400 4850 4300
Text GLabel 4950 4400 3    50   Input ~ 0
D1
Text GLabel 5050 4400 3    50   Input ~ 0
D2
Text GLabel 5150 4400 3    50   Input ~ 0
D3
Text GLabel 5250 4400 3    50   Input ~ 0
D4
Text GLabel 5350 4400 3    50   Input ~ 0
D5
Text GLabel 5450 4400 3    50   Input ~ 0
D6
Text GLabel 5550 4400 3    50   Input ~ 0
D7
Wire Wire Line
	4950 4300 4950 4400
Wire Wire Line
	5050 4300 5050 4400
Wire Wire Line
	5150 4300 5150 4400
Wire Wire Line
	5250 4300 5250 4400
Wire Wire Line
	5350 4300 5350 4400
Wire Wire Line
	5450 4300 5450 4400
Wire Wire Line
	5550 4300 5550 4400
$Comp
L power:GND #PWR?
U 1 1
P 4750 3550
F 0 "#PWR?" H 4750 3300 50  0001 C CNN
F 1 "GND" H 4755 3377 50  0001 C CNN
F 2 "" H 4750 3550 50  0001 C CNN
F 3 "" H 4750 3550 50  0001 C CNN
	1    4750 3550
	1    0    0    -1  
$EndComp
Wire Wire Line
	4750 3550 4750 3500
Wire Wire Line
	4750 3500 4850 3500
Wire Wire Line
	4850 3500 4850 3700
$Comp
L power:VCC #PWR?
U 1 1
P 4950 3600
F 0 "#PWR?" H 4950 3450 50  0001 C CNN
F 1 "VCC" V 4950 3800 50  0000 C CNN
F 2 "" H 4950 3600 50  0001 C CNN
F 3 "" H 4950 3600 50  0001 C CNN
	1    4950 3600
	1    0    0    -1  
$EndComp
Wire Wire Line
	4950 3600 4950 3700
Text GLabel 5050 3600 1    50   Input ~ 0
~RESET
Wire Wire Line
	5050 3600 5050 3700
Text GLabel 5200 3450 1    50   Output ~ 0
R~W
Text GLabel 5250 3600 1    50   Input ~ 0
E
Wire Wire Line
	5200 3450 5200 3500
Wire Wire Line
	5200 3500 5150 3500
Wire Wire Line
	5150 3500 5150 3700
Wire Wire Line
	5250 3600 5250 3700
Wire Wire Line
	4800 6800 4600 6800
Wire Wire Line
	4600 6800 4600 7100
Connection ~ 4600 7100
Wire Wire Line
	4500 6800 4100 6800
Wire Wire Line
	4100 6800 4100 7100
Connection ~ 4100 7100
Wire Wire Line
	4500 6800 4500 7100
Connection ~ 4500 7100
$Comp
L Device:R_US R?
U 1 1
P 11000 2100
F 0 "R?" V 10900 1900 50  0000 L CNN
F 1 "3K3" V 10900 2050 50  0000 L CNN
F 2 "" V 11040 2090 50  0001 C CNN
F 3 "~" H 11000 2100 50  0001 C CNN
	1    11000 2100
	0    1    1    0   
$EndComp
Wire Wire Line
	10750 2100 10850 2100
Text GLabel 11150 2250 3    50   Input ~ 0
BEEPER
Text GLabel 9650 3800 0    50   BiDi ~ 0
D0
Wire Wire Line
	9650 3800 9750 3800
Text GLabel 9650 3900 0    50   BiDi ~ 0
D1
Text GLabel 9650 4000 0    50   BiDi ~ 0
D2
Text GLabel 9650 4100 0    50   BiDi ~ 0
D3
Text GLabel 9650 4200 0    50   BiDi ~ 0
D4
Text GLabel 9650 4300 0    50   BiDi ~ 0
D5
Text GLabel 9650 4400 0    50   BiDi ~ 0
D6
Text GLabel 9650 4500 0    50   BiDi ~ 0
D7
Wire Wire Line
	9650 3900 9750 3900
Wire Wire Line
	9650 4000 9750 4000
Wire Wire Line
	9650 4100 9750 4100
Wire Wire Line
	9650 4200 9750 4200
Wire Wire Line
	9650 4300 9750 4300
Wire Wire Line
	9650 4400 9750 4400
Wire Wire Line
	9650 4500 9750 4500
Wire Wire Line
	3550 750  3550 2450
Wire Wire Line
	3600 3150 3600 2850
Wire Wire Line
	3600 2850 3650 2850
Wire Wire Line
	3600 2850 3600 2250
Wire Wire Line
	3600 2250 3650 2250
Connection ~ 3600 2850
Wire Wire Line
	11150 2100 11150 2250
$EndSCHEMATC
